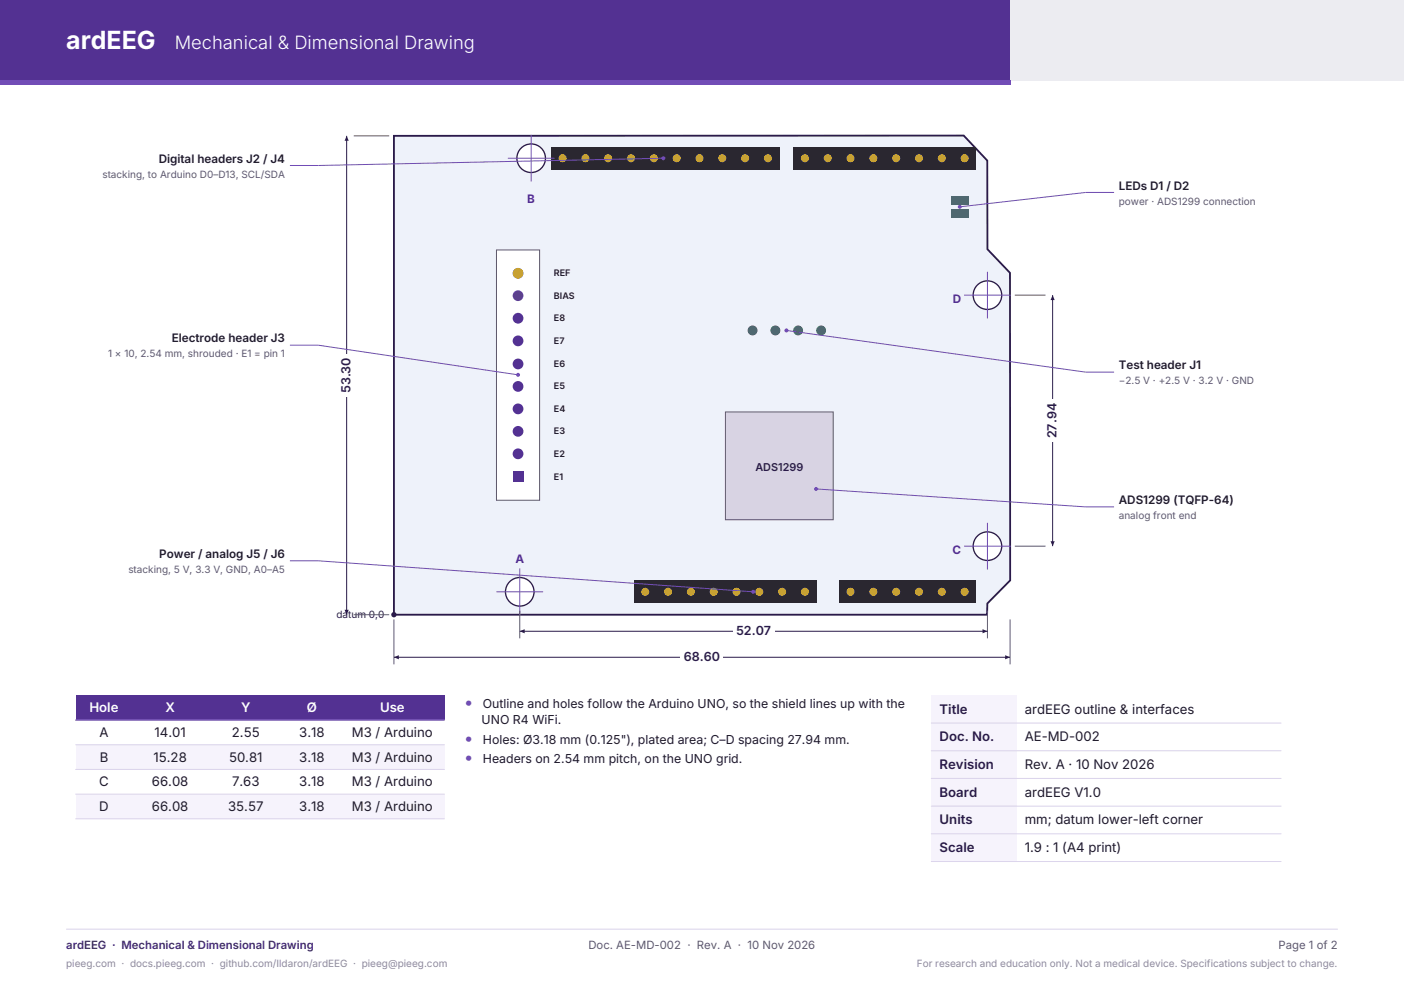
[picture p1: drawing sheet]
<svg xmlns="http://www.w3.org/2000/svg" width="297mm" height="210mm" viewBox="0 0 297 210" stroke-linecap="round" stroke-linejoin="round" font-family="sans-serif">
<path d="M0 0h213.8v17h-213.8z" fill-rule="evenodd" fill="#533192"/>
<path d="M213.8 0h83.2v17h-83.2z" fill-rule="evenodd" fill="#ececf1"/>
<path d="M0 17h213.8v.9h-213.8z" fill-rule="evenodd" fill="#714cb6"/>
<path d="M14 196.5h269" fill="none" stroke="#d9d2ea" stroke-width=".21"/>
<path d="M83.3 28.7h120.6l4.9 5.3 .1 18.7 4.8 5v65l-4.8 4.9-.1 2.4h-125.5z" fill-rule="evenodd" fill="#eef2fa" stroke="#2a1a4a" stroke-width=".39"/>
<path d="M116.6 31h48.3v4.9h-48.3z" fill-rule="evenodd" fill="#2a2730"/>
<g fill="#c9a227">
<circle cx="119" cy="33.5" r=".86"/>
<circle cx="123.8" cy="33.5" r=".86"/>
<circle cx="128.6" cy="33.5" r=".86"/>
<circle cx="133.5" cy="33.5" r=".86"/>
<circle cx="138.3" cy="33.5" r=".86"/>
<circle cx="143.1" cy="33.5" r=".86"/>
<circle cx="148" cy="33.5" r=".86"/>
<circle cx="152.8" cy="33.5" r=".86"/>
<circle cx="157.6" cy="33.5" r=".86"/>
<circle cx="162.4" cy="33.5" r=".86"/>
</g>
<path d="M167.9 31h38.6v4.9h-38.6z" fill-rule="evenodd" fill="#2a2730"/>
<g fill="#c9a227">
<circle cx="170.3" cy="33.5" r=".86"/>
<circle cx="175.1" cy="33.5" r=".86"/>
<circle cx="179.9" cy="33.5" r=".86"/>
<circle cx="184.8" cy="33.5" r=".86"/>
<circle cx="189.6" cy="33.5" r=".86"/>
<circle cx="194.4" cy="33.5" r=".86"/>
<circle cx="199.2" cy="33.5" r=".86"/>
<circle cx="204.1" cy="33.5" r=".86"/>
</g>
<path d="M134.1 122.7h38.6v4.9h-38.6z" fill-rule="evenodd" fill="#2a2730"/>
<g fill="#c9a227">
<circle cx="136.5" cy="125.2" r=".86"/>
<circle cx="141.3" cy="125.2" r=".86"/>
<circle cx="146.1" cy="125.2" r=".86"/>
<circle cx="151" cy="125.2" r=".86"/>
<circle cx="155.8" cy="125.2" r=".86"/>
<circle cx="160.6" cy="125.2" r=".86"/>
<circle cx="165.4" cy="125.2" r=".86"/>
<circle cx="170.3" cy="125.2" r=".86"/>
</g>
<path d="M177.5 122.7h29v4.9h-29z" fill-rule="evenodd" fill="#2a2730"/>
<g fill="#c9a227">
<circle cx="179.9" cy="125.2" r=".86"/>
<circle cx="184.8" cy="125.2" r=".86"/>
<circle cx="189.6" cy="125.2" r=".86"/>
<circle cx="194.4" cy="125.2" r=".86"/>
<circle cx="199.2" cy="125.2" r=".86"/>
<circle cx="204.1" cy="125.2" r=".86"/>
</g>
<path d="M105 52.9h9.1v52.9h-9.1z" fill-rule="evenodd" fill="#fff" stroke="#5d5870" stroke-width=".21"/>
<g fill="#533192">
<path d="M108.4 99.7h2.3v2.3h-2.3z" fill-rule="evenodd"/>
<circle cx="109.6" cy="96" r="1.14"/>
<circle cx="109.6" cy="91.2" r="1.14"/>
<circle cx="109.6" cy="86.5" r="1.14"/>
<circle cx="109.6" cy="81.7" r="1.14"/>
<circle cx="109.6" cy="77" r="1.14"/>
<circle cx="109.6" cy="72.1" r="1.14"/>
<circle cx="109.6" cy="67.3" r="1.14"/>
</g>
<circle cx="109.6" cy="62.5" r="1.14" fill="#2f5fb3"/>
<circle cx="109.6" cy="57.8" r="1.14" fill="#b26a00"/>
<g fill="#2e7d5b">
<circle cx="159.2" cy="69.9" r="1.05"/>
<circle cx="164" cy="69.9" r="1.05"/>
<circle cx="168.8" cy="69.9" r="1.05"/>
<circle cx="173.7" cy="69.9" r="1.05"/>
</g>
<path d="M153.5 87.1h22.8v22.8h-22.8z" fill-rule="evenodd" fill="#d8d3e3" stroke="#5d5870" stroke-width=".21"/>
<g fill="#2fb36b">
<path d="M201.2 41.4h3.8v1.9h-3.8z" fill-rule="evenodd"/>
<path d="M201.1 44.2h3.8v1.9h-3.8z" fill-rule="evenodd"/>
</g>
<circle cx="109.9" cy="125.2" r="3" fill="#fff" stroke="#2a1a4a" stroke-width=".28"/>
<path d="M105 125.2h9.9M109.9 120.2v9.9" fill="none" stroke="#714cb6" stroke-width=".21"/>
<circle cx="112.4" cy="33.5" r="3" fill="#fff" stroke="#2a1a4a" stroke-width=".28"/>
<path d="M107.4 33.5h9.9M112.4 28.5v9.9" fill="none" stroke="#714cb6" stroke-width=".21"/>
<circle cx="208.9" cy="115.5" r="3" fill="#fff" stroke="#2a1a4a" stroke-width=".28"/>
<path d="M203.9 115.5h9.9M208.9 110.6v9.8" fill="none" stroke="#714cb6" stroke-width=".21"/>
<circle cx="208.9" cy="62.4" r="3" fill="#fff" stroke="#2a1a4a" stroke-width=".28"/>
<path d="M208.9 57.5v9.9M203.9 62.4h9.9" fill="none" stroke="#714cb6" stroke-width=".21"/>
<circle cx="83.3" cy="130" r=".56" fill="#2a1a4a"/>
<path d="M83.3 131v9.5M213.7 131v9.5" fill="none" stroke="#5d5870" stroke-width=".21"/>
<path d="M83.3 139h65.2" fill="none" stroke="#2a1a4a" stroke-width=".21"/>
<path d="M83.3 139l1.1-.4v.8z" fill="#2a1a4a"/>
<path d="M148.5 139h65.2" fill="none" stroke="#2a1a4a" stroke-width=".21"/>
<path d="M212.6 138.6l1.1 .4-1.1 .4z" fill="#2a1a4a"/>
<path d="M144 137.4h9v2.7h-9z" fill-rule="evenodd" fill="#fff"/>
<path d="M109.9 129.2v5.8M208.9 129.2v5.8" fill="none" stroke="#5d5870" stroke-width=".21"/>
<path d="M109.9 133.5h49.5" fill="none" stroke="#2a1a4a" stroke-width=".21"/>
<path d="M109.9 133.5l1.1-.4v.8z" fill="#2a1a4a"/>
<path d="M159.4 133.5h49.5" fill="none" stroke="#2a1a4a" stroke-width=".21"/>
<path d="M207.8 133.1l1.1 .4-1.1 .4z" fill="#2a1a4a"/>
<path d="M155 131.9h8.8v2.7h-8.8z" fill-rule="evenodd" fill="#fff"/>
<path d="M74.8 28.7h7.5M74.8 130h7.5" fill="none" stroke="#5d5870" stroke-width=".21"/>
<path d="M73.3 79.4v50.6" fill="none" stroke="#2a1a4a" stroke-width=".21"/>
<path d="M72.9 129h.9l-.5 1z" fill="#2a1a4a"/>
<path d="M73.3 28.7v50.7" fill="none" stroke="#2a1a4a" stroke-width=".21"/>
<path d="M73.3 28.7l.5 1.1h-.9z" fill="#2a1a4a"/>
<path d="M71.7 74.8h2.7v9.1h-2.7z" fill-rule="evenodd" fill="#fff"/>
<path d="M214.7 62.4h6.5M214.7 115.5h6.5" fill="none" stroke="#5d5870" stroke-width=".21"/>
<path d="M222.7 89v26.5" fill="none" stroke="#2a1a4a" stroke-width=".21"/>
<path d="M222.2 114.5h.9l-.4 1z" fill="#2a1a4a"/>
<path d="M222.7 62.4v26.6" fill="none" stroke="#2a1a4a" stroke-width=".21"/>
<path d="M222.7 62.4l.4 1.1h-.9z" fill="#2a1a4a"/>
<path d="M221.1 84.5h2.6v8.9h-2.6z" fill-rule="evenodd" fill="#fff"/>
<path d="M67.3 73l42.3 6.3" fill="none" stroke="#714cb6" stroke-width=".21"/>
<circle cx="109.6" cy="79.3" r=".42" fill="#714cb6"/>
<path d="M229.7 40.7l-26.7 3M61.3 73h6" fill="none" stroke="#714cb6" stroke-width=".21"/>
<circle cx="203" cy="43.7" r=".42" fill="#714cb6"/>
<path d="M229.7 40.7h6M166.4 69.9l63.3 8.8" fill="none" stroke="#714cb6" stroke-width=".21"/>
<circle cx="166.4" cy="69.9" r=".42" fill="#714cb6"/>
<path d="M140.3 33.5l-73 1.5M229.7 78.7h6" fill="none" stroke="#714cb6" stroke-width=".21"/>
<circle cx="140.3" cy="33.5" r=".42" fill="#714cb6"/>
<path d="M61.3 35h6M67.3 118.6l92 6.6" fill="none" stroke="#714cb6" stroke-width=".21"/>
<circle cx="159.3" cy="125.2" r=".42" fill="#714cb6"/>
<path d="M61.3 118.6h6M172.6 103.4l57.1 3.8" fill="none" stroke="#714cb6" stroke-width=".21"/>
<circle cx="172.6" cy="103.4" r=".42" fill="#714cb6"/>
<path d="M229.7 107.2h6" fill="none" stroke="#714cb6" stroke-width=".21"/>
<path d="M16 147.1h78v5.2h-78z" fill-rule="evenodd" fill="#533192"/>
<g fill="#f6f3fc">
<path d="M16 157.5h78v5.2h-78z" fill-rule="evenodd"/>
<path d="M16 167.9h78v5.3h-78z" fill-rule="evenodd"/>
</g>
<path d="M16 152.3h78M16 157.5h78M16 162.7h78M16 167.9h78M16 173.2h78" fill="none" stroke="#d9d2ea" stroke-width=".21"/>
<path d="M16 152.3h78" fill="none" stroke="#533192" stroke-width=".21"/>
<g fill="#f6f3fc">
<path d="M197 147.1h18v5.8h-18z" fill-rule="evenodd"/>
<path d="M197 152.9h18v5.9h-18z" fill-rule="evenodd"/>
<path d="M197 158.8h18v5.8h-18z" fill-rule="evenodd"/>
<path d="M197 164.6h18v5.9h-18z" fill-rule="evenodd"/>
<path d="M197 170.5h18v5.8h-18z" fill-rule="evenodd"/>
<path d="M197 176.3h18v5.9h-18z" fill-rule="evenodd"/>
</g>
<path d="M197 152.9h74M197 158.8h74M197 164.6h74M197 170.5h74M197 176.3h74M197 182.2h74" fill="none" stroke="#d9d2ea" stroke-width=".21"/>
<text font-size="5.3" fill="#fff" x="14" y="10.4">ardEEG</text>
<text font-size="3.9" fill="#fff" x="37" y="10.4">Mechanical &amp; Dimensional Drawing</text>
<g font-size="3.5" fill="#714cb6">
<text x="98.4" y="149.7">•</text>
<text x="98.4" y="157.3">•</text>
<text x="98.4" y="161.5">•</text>
</g>
<g font-size="2.8" fill="#fff">
<text x="18.9" y="150.6">Hole</text>
<text x="35" y="150.6">X</text>
<text x="51" y="150.6">Y</text>
<text x="64.9" y="150.6">Ø</text>
<text x="80.4" y="150.6">Use</text>
</g>
<g font-size="2.8" fill="#1f1b2b">
<text x="21" y="155.8">A</text>
<text x="32.7" y="155.8">14.01</text>
<text x="49.1" y="155.8">2.55</text>
<text x="63.3" y="155.8">3.18</text>
<text x="74.4" y="155.8">M3 / Arduino</text>
<text x="216.8" y="150.9">ardEEG outline &amp; interfaces</text>
<text x="21.1" y="161.1">B</text>
<text x="32.5" y="161.1">15.28</text>
<text x="48.4" y="161.1">50.81</text>
<text x="63.3" y="161.1">3.18</text>
<text x="74.4" y="161.1">M3 / Arduino</text>
<text x="216.8" y="156.8">AE-MD-002</text>
<text x="21" y="166.3">C</text>
<text x="32.1" y="166.3">66.08</text>
<text x="49.1" y="166.3">7.63</text>
<text x="63.3" y="166.3">3.18</text>
<text x="74.4" y="166.3">M3 / Arduino</text>
<text x="216.8" y="162.7">Rev. A · 10 Nov 2026</text>
<text x="21" y="171.5">D</text>
<text x="32.1" y="171.5">66.08</text>
<text x="48.3" y="171.5">35.57</text>
<text x="63.3" y="171.5">3.18</text>
<text x="74.4" y="171.5">M3 / Arduino</text>
<text x="216.8" y="168.5">ardEEG V1.0</text>
<text x="216.8" y="174.4">mm; datum lower-left corner</text>
<text x="216.8" y="180.2">1.9 : 1 (A4 print)</text>
</g>
<g font-size="2.8" fill="#2a1a4a">
<text x="198.8" y="150.9">Title</text>
<text x="198.8" y="156.8">Doc. No.</text>
<text x="198.8" y="162.7">Revision</text>
<text x="198.8" y="168.5">Board</text>
<text x="198.8" y="174.4">Units</text>
<text x="198.8" y="180.2">Scale</text>
</g>
<g font-size="2.6" fill="#2a1a4a">
<text x="74.1" y="83.2" transform="rotate(-90 74.1 83.2)">53.30</text>
<text x="223.5" y="92.7" transform="rotate(-90 223.5 92.7)">27.94</text>
<text x="155.7" y="134.3">52.07</text>
<text x="144.7" y="139.8">68.60</text>
</g>
<g font-size="2.6" fill="#1f1b2b">
<text x="102.1" y="149.7">Outline and holes follow the Arduino UNO, so the shield lines up with the</text>
<text x="101.9" y="153.1">UNO R4 WiFi.</text>
<text x="102.1" y="157.3">Holes: Ø3.18 mm (0.125&quot;), plated area; C–D spacing 27.94 mm.</text>
<text x="102.1" y="161.5">Headers on 2.54 mm pitch, on the UNO grid.</text>
</g>
<g font-size="2.5" fill="#1f1b2b">
<text x="33.6" y="34.4">Digital headers J2 / J4</text>
<text x="236.7" y="40.1">LEDs D1 / D2</text>
<text x="36.3" y="72.4">Electrode header J3</text>
<text x="236.7" y="78.1">Test header J1</text>
<text x="236.7" y="106.6">ADS1299 (TQFP-64)</text>
<text x="33.7" y="118">Power / analog J5 / J6</text>
</g>
<g font-size="2.5" fill="#533192">
<text x="111.5" y="42.9">B</text>
<text x="201.5" y="64.1">D</text>
<text x="109" y="119">A</text>
<text x="201.5" y="117.2">C</text>
</g>
<text font-size="2.4" fill="#3f256f" x="14" y="200.8">ardEEG · Mechanical &amp; Dimensional Drawing</text>
<g font-size="2.4" fill="#5d5870">
<text x="124.5" y="200.8">Doc. AE-MD-002 · Rev. A · 10 Nov 2026</text>
<text x="270.5" y="200.8">Page 1 of 2</text>
</g>
<text font-size="2.3" fill="#2a1a4a" x="159.8" y="99.6">ADS1299</text>
<g font-size="2.1" fill="#5d5870">
<text x="21.7" y="37.6">stacking, to Arduino D0–D13, SCL/SDA</text>
<text x="236.7" y="43.3">power · ADS1299 connection</text>
<text x="22.9" y="75.6">1 × 10, 2.54 mm, shrouded · E1 = pin 1</text>
<text x="236.7" y="81.3">−2.5 V · +2.5 V · 3.2 V · GND</text>
<text x="236.7" y="109.8">analog front end</text>
<text x="27.2" y="121.2">stacking, 5 V, 3.3 V, GND, A0–A5</text>
</g>
<text font-size="2.1" fill="#2a1a4a" x="71.2" y="130.7">datum 0,0</text>
<g font-size="2.1" fill="#8c87a0">
<text x="14" y="204.4">pieeg.com · docs.pieeg.com · github.com/Ildaron/ardEEG · pieeg@pieeg.com</text>
<text x="193.9" y="204.4">For research and education only. Not a medical device. Specifications subject to change.</text>
</g>
<g font-size="1.9" fill="#1f1b2b">
<text x="117.2" y="58.4">REF</text>
<text x="117.2" y="63.2">BIAS</text>
<text x="117.2" y="67.9">E8</text>
<text x="117.2" y="77.6">E6</text>
<text x="117.2" y="72.7">E7</text>
<text x="117.2" y="82.4">E5</text>
<text x="117.2" y="87.1">E4</text>
<text x="117.2" y="91.9">E3</text>
<text x="117.2" y="101.5">E1</text>
<text x="117.2" y="96.6">E2</text>
</g>
</svg>
